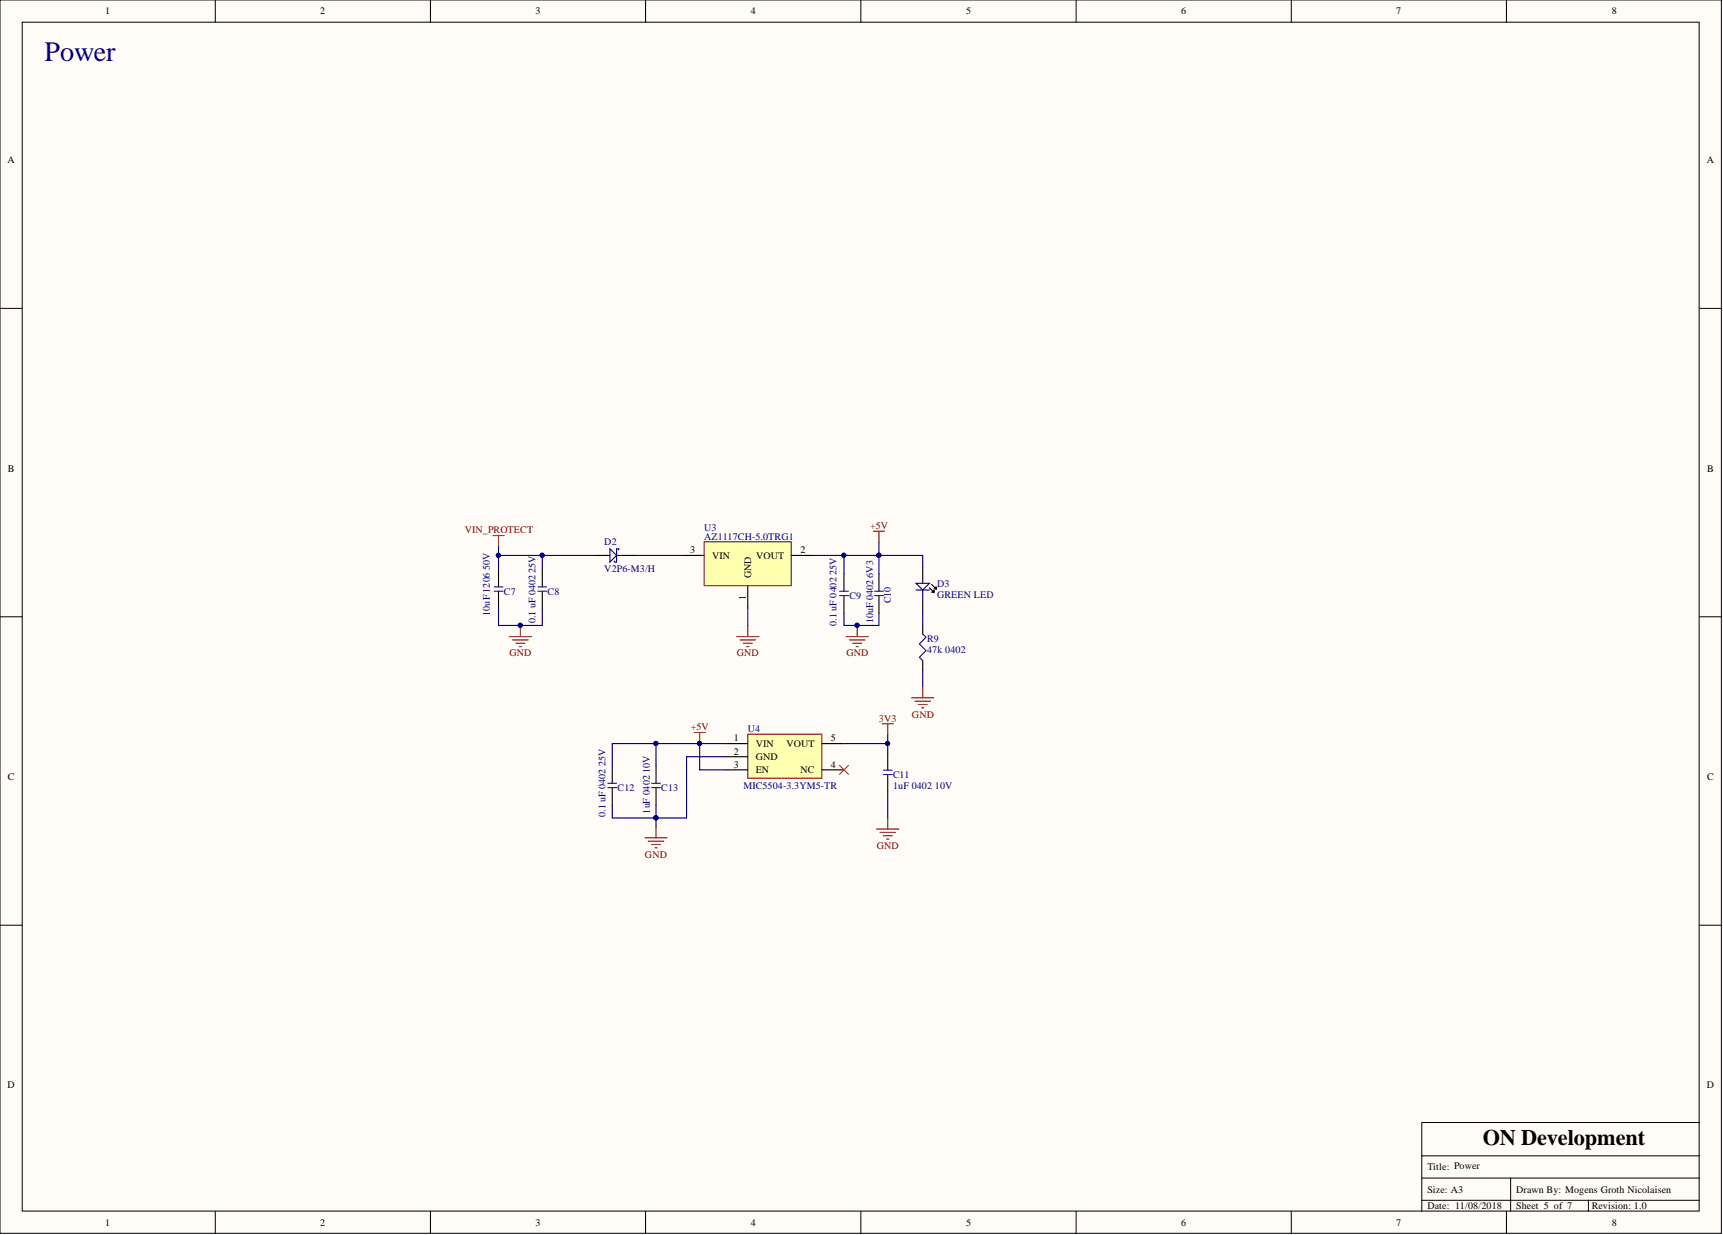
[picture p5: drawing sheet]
<svg xmlns="http://www.w3.org/2000/svg" width="393mm" height="282mm" viewBox="0 0 393 282" stroke-linecap="round" stroke-linejoin="round" font-family="sans-serif">
<g fill="#fffcf8" stroke="#000" stroke-width=".23">
<path d="M0 0h393v281.5h-393z"/>
<path d="M5.1 5.1h382.8v271.3h-382.8z"/>
</g>
<g fill="none" stroke="#000" stroke-width=".23">
<path d="M49.1 0v5.1M98.3 0v5.1M147.4 0v5.1M196.5 0v5.1M245.7 0v5.1M294.8 0v5.1M343.9 0v5.1M0 70.4h5.1M388 70.4h5M0 140.8h5.1M388 140.8h5M0 211.2h5.1"/>
<path d="M388 211.2h5M388 256.2h-63.4v7.6M49.1 276.5v5.1M98.3 276.5v5.1M147.4 276.5v5.1M196.5 276.5v5.1M245.7 276.5v5.1M294.8 276.5v5.1M324.6 268.9h63.4M324.6 273.9h63.4M343.9 276.5v5.1M344.9 268.9v7.6"/>
<path d="M362.6 273.9v2.6M388 263.8h-63.4v12.7"/>
</g>
<g fill="none" stroke="#800000" stroke-width=".25">
<path d="M112.5 122.2h2.6M113.8 122.2v2.6M199.4 121.2h2.5M200.7 121.2v2.6M208.1 159.3h5.1M210.6 156.7v2.6M158.5 167.2h2.5M159.7 167.2v2.5M201.4 165.2h2.5M202.7 165.2v2.5M208.9 160h3.5M209.6 160.8h2.1"/>
<path d="M210.4 161.5h.5M147.2 191.2h5.1M148 192h3.5M148.8 192.8h2M149.5 193.5h.5M149.8 188.7v2.5"/>
</g>
<circle cx="159.7" cy="169.7" r=".47" fill="#000080" stroke="#000080" stroke-width=".23"/>
<path d="M113.8 129.9v4.1M113.8 134.9v4" fill="none" stroke="#000" stroke-width=".25"/>
<path d="M112.8 134.9h2M112.8 134h2" fill="none" stroke="#30007b" stroke-width=".25"/>
<path d="M170.7 167.6h16.9v10h-16.9z" fill="#ffffb0" stroke="#800000" stroke-width=".23"/>
<g fill="none" stroke="#000" stroke-width=".25">
<path d="M200.7 131v3.9M200.7 135.9v4M210.6 129.6v2.5M210.6 137.2v2.5M212.2 134.2l1 1v-.5v.5h-.5M212.7 133.4l1 1v-.5v.5h-.5M149.8 174.8v4M149.8 179.8v4M165.7 169.7h5M165.7 172.7h5M165.7 175.7h5M187.7 169.7h5"/>
<path d="M187.7 175.7h5M202.7 171.8v4M202.7 176.8v4"/>
</g>
<path d="M199.7 135.9h2M199.7 134.9h2M148.8 179.8h2M148.8 178.8h2M201.7 176.8h2M201.7 175.8h2" fill="none" stroke="#30007b" stroke-width=".25"/>
<path d="M209.1 133.1h3.1l-1.6 1.6zM209.1 134.7h3.1M210.6 132.1v1M210.6 134.7v2.5" fill="none" stroke="#0c0087" stroke-width=".25"/>
<path d="M191.7 174.7l2 2M193.7 174.7l-2 2" fill="none" stroke="#f00" stroke-width=".23"/>
<path d="M200.1 189.2h5.1M200.9 190h3.5M201.6 190.7h2.1M202.4 191.5h.5M202.7 186.7v2.5" fill="none" stroke="#800000" stroke-width=".25"/>
<path d="M160.7 123.7h19.9v10h-19.9z" fill="#ffffb0" stroke="#800000" stroke-width=".23"/>
<g fill="none" stroke="#000" stroke-width=".25">
<path d="M123.8 129.9v4.1M123.8 134.9v4M135.8 126.8h3M141.8 126.8h3M155.7 126.8h5M170.7 133.7v5M180.7 126.8h5M192.7 131v3.9M192.7 135.9v4M210.6 142.8v1.9M210.6 150.7v2M139.8 174.8v4"/>
<path d="M139.8 179.8v4"/>
</g>
<path d="M122.8 134.9h2M122.8 134h2M191.7 134.9h2M191.7 135.9h2M210.6 144.7l.8 .7-1.5 1.6 1.5 1.5-1.5 1.5 .7 .7M138.8 179.8h2M138.8 178.8h2" fill="none" stroke="#30007b" stroke-width=".25"/>
<g fill="none" stroke="#800000" stroke-width=".25">
<path d="M116.3 145.3h5M117 146.1h3.6M117.8 146.8h2M118.5 147.6h.6M118.8 142.8v2.5M168.2 145.3h5M168.9 146.1h3.6M169.7 146.8h2M170.5 147.6h.5M170.7 142.8v2.5M193.2 145.3h5M193.9 146.1h3.6"/>
<path d="M194.7 146.8h2M195.4 147.6h.5M195.7 142.8v2.5"/>
</g>
<g fill="#000080" stroke="#000080" stroke-width=".23">
<circle cx="118.8" cy="142.7" r=".47"/>
<circle cx="195.6" cy="142.7" r=".47"/>
<circle cx="149.7" cy="186.7" r=".47"/>
<circle cx="113.8" cy="126.7" r=".47"/>
<circle cx="200.6" cy="126.7" r=".47"/>
<circle cx="159.7" cy="169.7" r=".47"/>
<circle cx="202.6" cy="169.7" r=".47"/>
<circle cx="149.7" cy="169.7" r=".47"/>
<circle cx="123.8" cy="126.7" r=".47"/>
<circle cx="192.6" cy="126.7" r=".47"/>
</g>
<path d="M138.2 126.8h1M139.2 125.3l1.6 1.5-1.6 1.5zM140.8 126.8h1M141.3 125.5v-.2h-.5v3h-.5v-.3" fill="none" stroke="#0c0087" stroke-width=".25"/>
<g fill="none" stroke="#000080" stroke-width=".25">
<path d="M113.8 138.9v3.9h10v-3.9M113.8 124.8v2M123.8 126.8v3.1M135.8 126.8h-22v3.1M144.8 126.8h10.9M170.7 138.7v4.1M185.7 126.8h24.9v2.8M192.7 139.9v2.9h8v-2.9M192.7 126.8v4.2M200.7 123.8v7.2M210.6 139.7v3.1M210.6 152.7v4"/>
<path d="M149.8 174.8v-5.1h9.9v6h6M149.8 169.7h-10v5.1M159.7 169.7h6M165.7 172.7h-9v14h-16.9v-2.9M192.7 169.7h10v2.1M202.7 167.7v2M149.8 183.8v4.9M202.7 180.8v5.9"/>
</g>
<text font-size="6.4" fill="#000080" x="10.1" y="13.9">Power</text>
<text font-size="5.1" x="338.5" y="261.4">ON Development</text>
<g font-size="2.3">
<text x="24" y="3.3">1</text>
<text x="73.1" y="3.3">2</text>
<text x="122.2" y="3.3">3</text>
<text x="171.4" y="3.3">4</text>
<text x="220.5" y="3.3">5</text>
<text x="269.6" y="3.3">6</text>
<text x="318.8" y="3.3">7</text>
<text x="367.9" y="3.3">8</text>
<text x="1.7" y="37.2">A</text>
<text x="389.7" y="37.2">A</text>
<text x="1.8" y="107.6">B</text>
<text x="389.8" y="107.6">B</text>
<text x="157.6" y="126.2">3</text>
<text x="162.5" y="127.5">VIN</text>
<text x="171.5" y="132" transform="rotate(-90 171.5 132)">GND</text>
<text x="172.6" y="127.5">VOUT</text>
<text x="182.7" y="126.2">2</text>
<text x="170.2" y="137" transform="rotate(-90 170.2 137)">1</text>
<text x="167.5" y="169.2">1</text>
<text x="167.5" y="172.2">2</text>
<text x="172.5" y="170.5">VIN</text>
<text x="172.5" y="173.5">GND</text>
<text x="179.5" y="170.5">VOUT</text>
<text x="189.7" y="169.2">5</text>
<text x="1.8" y="178">C</text>
<text x="167.5" y="175.2">3</text>
<text x="172.5" y="176.5">EN</text>
<text x="182.7" y="176.5">NC</text>
<text x="189.7" y="175.2">4</text>
<text x="389.8" y="178">C</text>
<text x="1.7" y="248.4">D</text>
<text x="389.7" y="248.4">D</text>
<text x="325.9" y="267.1">Title: Power</text>
<text x="325.9" y="272.2">Size: A3</text>
<text x="325.9" y="276">Date: 11/08/2018</text>
<text x="346.1" y="276">Sheet 5 of 7</text>
<text x="346.1" y="272.2">Drawn By: Mogens Groth Nicolaisen</text>
<text x="363.4" y="276">Revision: 1.0</text>
<text x="24" y="279.8">1</text>
<text x="73.1" y="279.8">2</text>
<text x="122.2" y="279.8">3</text>
<text x="171.4" y="279.8">4</text>
<text x="220.5" y="279.8">5</text>
<text x="269.6" y="279.8">6</text>
<text x="318.8" y="279.8">7</text>
<text x="367.9" y="279.8">8</text>
</g>
<g font-size="2.3" fill="#800000">
<text x="106.1" y="121.8">VIN_PROTECT</text>
<text x="198.6" y="120.7">+5V</text>
<text x="116.3" y="149.8">GND</text>
<text x="168.2" y="149.8">GND</text>
<text x="193.2" y="149.8">GND</text>
<text x="157.7" y="166.6">+5V</text>
<text x="200.7" y="164.7">3V3</text>
<text x="208.2" y="163.9">GND</text>
<text x="147.2" y="195.8">GND</text>
<text x="200.2" y="193.8">GND</text>
</g>
<g font-size="2.3" fill="#000080">
<text x="137.9" y="124.5">D2</text>
<text x="160.8" y="121.2">U3</text>
<text x="160.8" y="123.3">AZ1117CH-5.0TRG1</text>
<text x="111.8" y="130.1" transform="rotate(-90 111.8 130.1)">50V</text>
<text x="122.2" y="130.7" transform="rotate(-90 122.2 130.7)">25V</text>
<text x="137.9" y="130.5">V2P6-M3/H</text>
<text x="190.9" y="131.2" transform="rotate(-90 190.9 131.2)">25V</text>
<text x="199.3" y="131.9" transform="rotate(-90 199.3 131.9)">6V3</text>
<text x="115" y="135.7">C7</text>
<text x="125" y="135.7">C8</text>
<text x="193.9" y="136.7">C9</text>
<text x="203.4" y="137.7" transform="rotate(-90 203.4 137.7)">C10</text>
<text x="213.9" y="133.9">D3</text>
<text x="213.9" y="136.5">GREEN LED</text>
<text x="111.8" y="140.5" transform="rotate(-90 111.8 140.5)">10uF 1206</text>
<text x="122.2" y="142.3" transform="rotate(-90 122.2 142.3)">0.1 uF 0402</text>
<text x="190.9" y="142.8" transform="rotate(-90 190.9 142.8)">0.1 uF 0402</text>
<text x="199.3" y="142.3" transform="rotate(-90 199.3 142.3)">10uF 0402</text>
<text x="211.7" y="146.5">R9</text>
<text x="211.7" y="149.1">47k 0402</text>
<text x="170.7" y="167.1">U4</text>
<text x="138.2" y="174.9" transform="rotate(-90 138.2 174.9)">25V</text>
<text x="148.3" y="176.4" transform="rotate(-90 148.3 176.4)">10V</text>
<text x="203.9" y="177.6">C11</text>
<text x="141" y="180.6">C12</text>
<text x="148.3" y="185.7" transform="rotate(-90 148.3 185.7)">1uF 0402</text>
<text x="151" y="180.6">C13</text>
<text x="169.7" y="180.2">MIC5504-3.3YM5-TR</text>
<text x="203.9" y="180.1">1uF 0402</text>
<text x="213.4" y="180.1">10V</text>
<text x="138.2" y="186.4" transform="rotate(-90 138.2 186.4)">0.1 uF 0402</text>
</g>
</svg>
